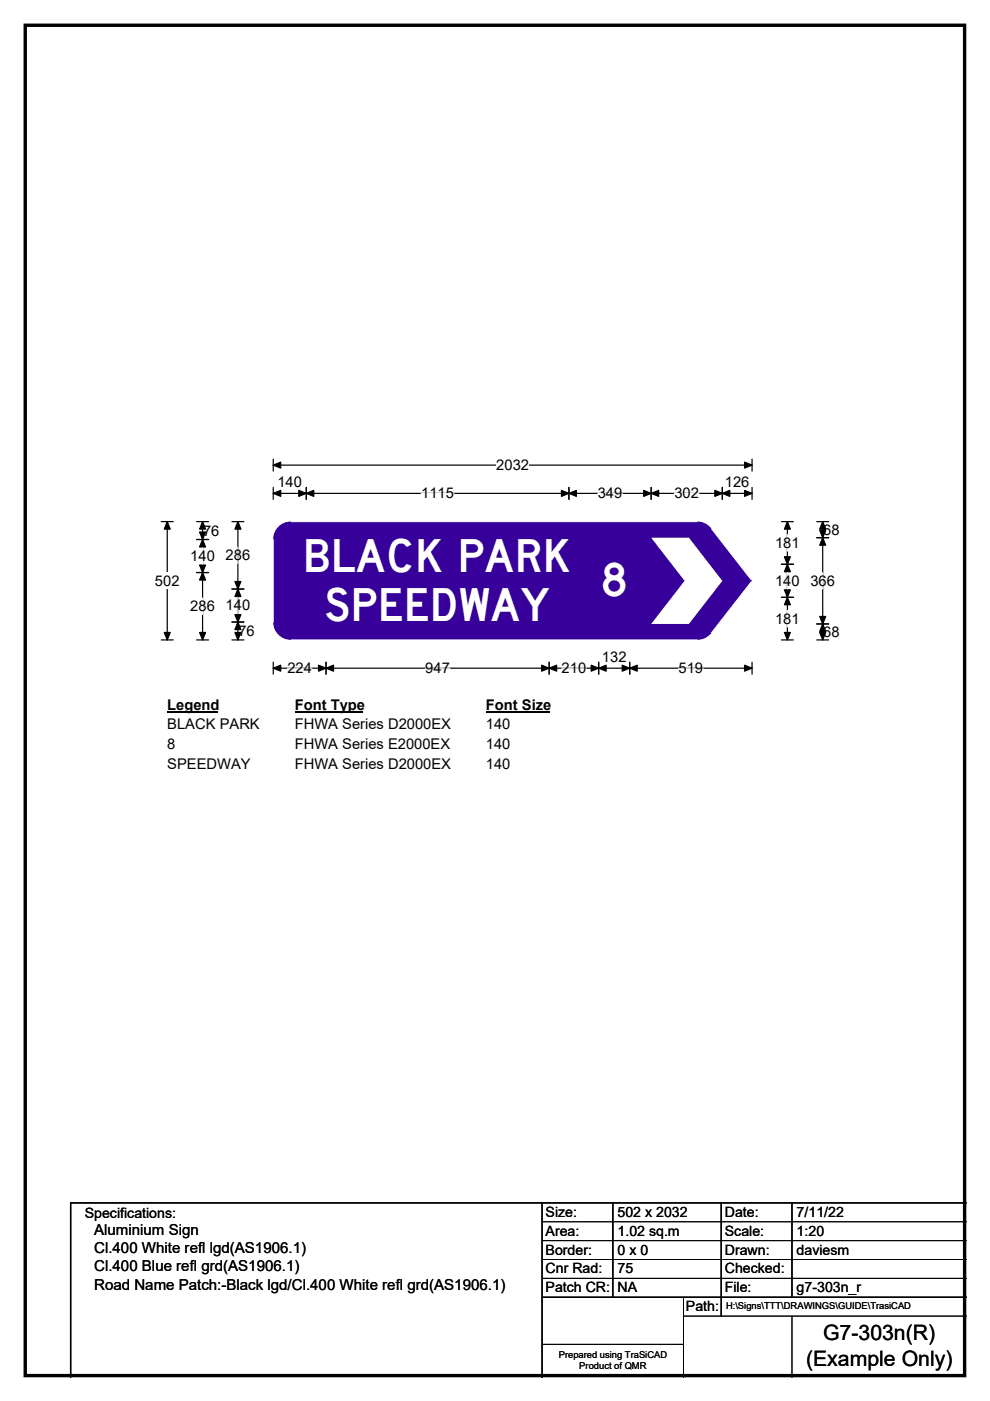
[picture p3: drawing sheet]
<svg xmlns="http://www.w3.org/2000/svg" width="210mm" height="297mm" viewBox="0 0 210 297" stroke-linecap="round" stroke-linejoin="round" font-family="sans-serif">
<path d="M5.4 5.4h199.2v286.3h-199.2z" fill="none" stroke="#000" stroke-width=".72"/>
<path d="M58 98.6h101.5M58 97.3v2.6M159.5 97.3v2.6" fill="none" stroke="#000" stroke-width=".25"/>
<path d="M58 98.6l1.5-.6v1.3zM157.9 98l1.6 .6-1.6 .7z" fill="#000" stroke="#000" stroke-width=".25"/>
<path d="M105.3 96.9h6.9v3.5h-6.9z" fill="#fff"/>
<g fill="none" stroke="#000" stroke-width=".25">
<path d="M34.2 110.6h2.5M35.5 110.6v25.1M58 104.6h101.5M58 103.3v2.6M65 103.3v2.6M120.7 103.3v2.6M138.1 103.3v2.6M153.2 103.3v2.6M159.5 103.3v2.6M34.2 135.7h2.5M58 140.4v2.5M58 141.7h101.5"/>
<path d="M69.2 140.4v2.5M116.5 140.4v2.5M127 140.4v2.5M133.6 140.4v2.5M159.5 140.4v2.5"/>
</g>
<g fill="#000" stroke="#000" stroke-width=".25">
<path d="M35.5 110.6l.6 1.6h-1.3zM58 104.6l1.5-.6v1.2zM65 104.6l1.5-.6v1.2zM63.4 104l1.6 .6-1.6 .6zM119.1 104l1.6 .6-1.6 .6zM120.7 104.6l1.6-.6v1.2zM136.5 104l1.6 .6-1.6 .6zM138.1 104.6l1.6-.6v1.2zM151.6 104l1.6 .6-1.6 .6zM153.2 104.6l1.6-.6v1.2zM157.9 104l1.6 .6-1.6 .6zM34.8 134.1h1.3l-.6 1.6z"/>
<path d="M58 141.7l1.5-.7v1.3zM69.2 141.7l1.5-.7v1.3zM67.6 141l1.6 .7-1.6 .6zM114.9 141l1.6 .7-1.6 .6zM116.5 141.7l1.6-.7v1.3zM125.4 141l1.6 .7-1.6 .6zM127 141.7l1.6-.7v1.3zM132 141l1.6 .7-1.6 .6zM133.6 141.7l1.5-.7v1.3zM157.9 141l1.6 .7-1.6 .6z"/>
</g>
<path d="M89.3 104.6h7M126.8 104.6h5.2M143 104.6h5.3M61 141.7h5.2M90.2 141.7h5.2M119.1 141.7h5.2M143.9 141.7h5.2" fill="none" stroke="#fff" stroke-width=".25"/>
<path d="M32.9 121.4h5.2v3.5h-5.2z" fill="#fff"/>
<g fill="none" stroke="#000" stroke-width=".25">
<path d="M41.7 114.4h2.5M41.7 110.6h2.5M43 110.6v25.1M49.2 110.6h2.5M50.5 110.6v25.1M165.7 110.6h2.6M165.7 119.6h2.6M167 110.6v25.1M173.2 110.6h2.6M173.2 114h2.6M174.5 110.6v25.1M41.7 121.4h2.5"/>
<path d="M41.7 135.7h2.5M49.2 135.7h2.5M49.2 124.9h2.5M49.2 131.9h2.5M165.7 135.7h2.6M165.7 126.6h2.6M173.2 135.7h2.6M173.2 132.3h2.6"/>
</g>
<g fill="#000" stroke="#000" stroke-width=".25">
<path d="M43 114.4l.6 1.6h-1.3zM43 110.6l.6 1.6h-1.3zM42.3 112.8h1.3l-.6 1.6zM50.5 110.6l.6 1.6h-1.3zM167 119.6l.6 1.6h-1.2zM167 110.6l.6 1.6h-1.2zM166.4 118h1.2l-.6 1.6zM174.5 114l.6 1.6h-1.2zM174.5 110.6l.6 1.6h-1.2zM173.9 112.4h1.2l-.6 1.6zM42.3 119.8h1.3l-.6 1.6zM43 121.4l.6 1.6h-1.3z"/>
<path d="M42.3 134.1h1.3l-.6 1.6zM50.5 124.9l.6 1.6h-1.3zM49.8 130.3h1.3l-.6 1.6zM49.8 123.3h1.3l-.6 1.6zM50.5 131.9l.6 1.6h-1.3zM49.8 134.1h1.3l-.6 1.6zM166.4 125.1h1.2l-.6 1.5zM167 126.6l.6 1.6h-1.2zM166.4 134.1h1.2l-.6 1.6zM173.9 130.7h1.2l-.6 1.6zM174.5 132.3l.6 1.6h-1.2zM173.9 134.1h1.2l-.6 1.6z"/>
</g>
<path d="M43 116.1v3.5M50.5 116v3.5M167 113.4v3.5M43 126.8v3.5M50.5 126.6v3.5M167 121.4v3.5M167 129.4v3.5M174.5 121.4v3.5" fill="none" stroke="#fff" stroke-width=".25"/>
<path d="M35.5 147.7h10.7v3.5h-10.7z" fill="#fff"/>
<path d="M35.5 151h10.7" fill="none" stroke="#000" stroke-width=".32"/>
<path d="M62.5 147.7h14.4v3.5h-14.4z" fill="#fff"/>
<path d="M62.5 151h14.4" fill="none" stroke="#000" stroke-width=".32"/>
<path d="M103.1 147.7h13.4v3.5h-13.4z" fill="#fff"/>
<path d="M103.1 151h13.4" fill="none" stroke="#000" stroke-width=".32"/>
<g fill="#fff">
<path d="M35.5 151.8h19.5v3.5h-19.5z"/>
<path d="M62.5 151.8h33.1v3.5h-33.1z"/>
<path d="M103.1 151.8h5.2v3.5h-5.2z"/>
<path d="M35.5 156h1.7v3.5h-1.7z"/>
<path d="M62.5 156h32.9v3.5h-32.9z"/>
<path d="M103.1 156h5.2v3.5h-5.2z"/>
<path d="M35.5 160.2h17.6v3.5h-17.6z"/>
<path d="M62.5 160.2h33.1v3.5h-33.1z"/>
<path d="M103.1 160.2h5.2v3.5h-5.2z"/>
</g>
<g fill="#37009b">
<path d="M58 114.3l3.7-3.7h86.2l3 1.5 8.5 10.9v.3l-8.5 10.9-3 1.5h-86.2l-3.7-3.8z" fill-rule="evenodd"/>
<path d="M159 122.9h.3l.1 .4h-.4z" fill-rule="evenodd"/>
<circle cx="61.7" cy="114.3" r="3.7"/>
<circle cx="61.7" cy="131.9" r="3.7"/>
<circle cx="147.9" cy="131.9" r="3.7"/>
<circle cx="147.9" cy="114.3" r="3.7"/>
</g>
<g fill="#fff">
<path d="M61.7 110.6h86.3z"/>
<path d="M58 114.3v17.7z"/>
<path d="M61.7 135.7h86.3z"/>
<path d="M159.4 123.3l-8.5 10.9z"/>
<path d="M150.9 112l8.5 11z"/>
<path d="M138.1 114h8l7.1 9.1-7.1 9.2h-8l7.1-9.2z" fill-rule="evenodd"/>
</g>
<path d="M115 255v37M130 255v20M153 255v24M168 255v20M205 255h-190v37M115 275h90" fill="none" stroke="#000" stroke-width=".3"/>
<path d="M115 259h90M115 263h90M115 267h90M115 271h90M145 279h60M145 275v17M168 279v13M115 285h30" fill="none" stroke="#000" stroke-width=".21"/>
<g font-size="9.7" fill="#fff">
<text x="64.2" y="121.3">BLACK PARK</text>
<text x="68.8" y="131.8">SPEEDWAY</text>
<text x="127.2" y="126.4">8</text>
</g>
<g font-size="4.5">
<text x="174.6" y="284.2">G7-303n(R)</text>
<text x="171" y="289.6">(Example Only)</text>
</g>
<g font-size="3.2">
<text x="20" y="261.9">Aluminium Sign</text>
<text x="20" y="265.7">Cl.400 White refl lgd(AS1906.1)</text>
<text x="20" y="269.6">Cl.400 Blue refl grd(AS1906.1)</text>
<text x="20" y="273.4">Road Name Patch:-Black lgd/Cl.400 White refl grd(AS1906.1)</text>
</g>
<g font-size="3.1">
<text x="105.3" y="99.7">2032</text>
<text x="58.8" y="103.2">140</text>
<text x="89.3" y="105.7">1115</text>
<text x="126.8" y="105.7">349</text>
<text x="143" y="105.7">302</text>
<text x="153.8" y="103.2">126</text>
<text x="43.1" y="113.5">76</text>
<text x="174.6" y="113.3">68</text>
<text x="40.4" y="118.9">140</text>
<text x="47.9" y="118.8">286</text>
<text x="164.4" y="116.2">181</text>
<text x="32.9" y="124.2">502</text>
<text x="164.4" y="124.2">140</text>
<text x="171.9" y="124.2">366</text>
<text x="40.4" y="129.6">286</text>
<text x="47.9" y="129.4">140</text>
<text x="50.6" y="134.8">76</text>
<text x="164.4" y="132.2">181</text>
<text x="174.6" y="135">68</text>
<text x="61" y="142.7">224</text>
<text x="90.2" y="142.7">947</text>
<text x="119.1" y="142.7">210</text>
<text x="127.7" y="140.3">132</text>
<text x="143.9" y="142.7">519</text>
<text x="35.5" y="150.5">Legend</text>
<text x="35.5" y="154.6">BLACK PARK</text>
<text x="62.5" y="150.5">Font Type</text>
<text x="62.5" y="154.6">FHWA Series D2000EX</text>
<text x="103.1" y="150.5">Font Size</text>
<text x="103.1" y="154.6">140</text>
<text x="35.5" y="158.8">8</text>
<text x="62.5" y="158.8">FHWA Series E2000EX</text>
<text x="103.1" y="158.8">140</text>
<text x="35.5" y="163">SPEEDWAY</text>
<text x="62.5" y="163">FHWA Series D2000EX</text>
<text x="103.1" y="163">140</text>
</g>
<g font-size="3">
<text x="115.7" y="258">Size:</text>
<text x="131" y="258">502 x 2032</text>
<text x="153.7" y="258">Date:</text>
<text x="169" y="258">7/11/22</text>
<text x="18" y="258.2">Specifications:</text>
<text x="115.7" y="262">Area:</text>
<text x="131" y="262">1.02 sq.m</text>
<text x="153.7" y="262">Scale:</text>
<text x="169" y="262">1:20</text>
<text x="115.7" y="266">Border:</text>
<text x="115.7" y="270">Cnr Rad:</text>
<text x="131" y="266">0 x 0</text>
<text x="131" y="270">75</text>
<text x="153.7" y="266">Drawn:</text>
<text x="153.7" y="270">Checked:</text>
<text x="169" y="266">daviesm</text>
<text x="115.7" y="274">Patch CR:</text>
<text x="131" y="274">NA</text>
<text x="153.7" y="274">File:</text>
<text x="169" y="274">g7-303n_r</text>
<text x="145.5" y="278">Path:</text>
</g>
<g font-size="2">
<text x="154" y="277.6">H:\Signs\TTT\DRAWINGS\GUIDE\TrasiCAD</text>
<text x="118.5" y="287.8">Prepared using TraSiCAD</text>
<text x="122.9" y="290.2">Product of QMR</text>
</g>
</svg>
